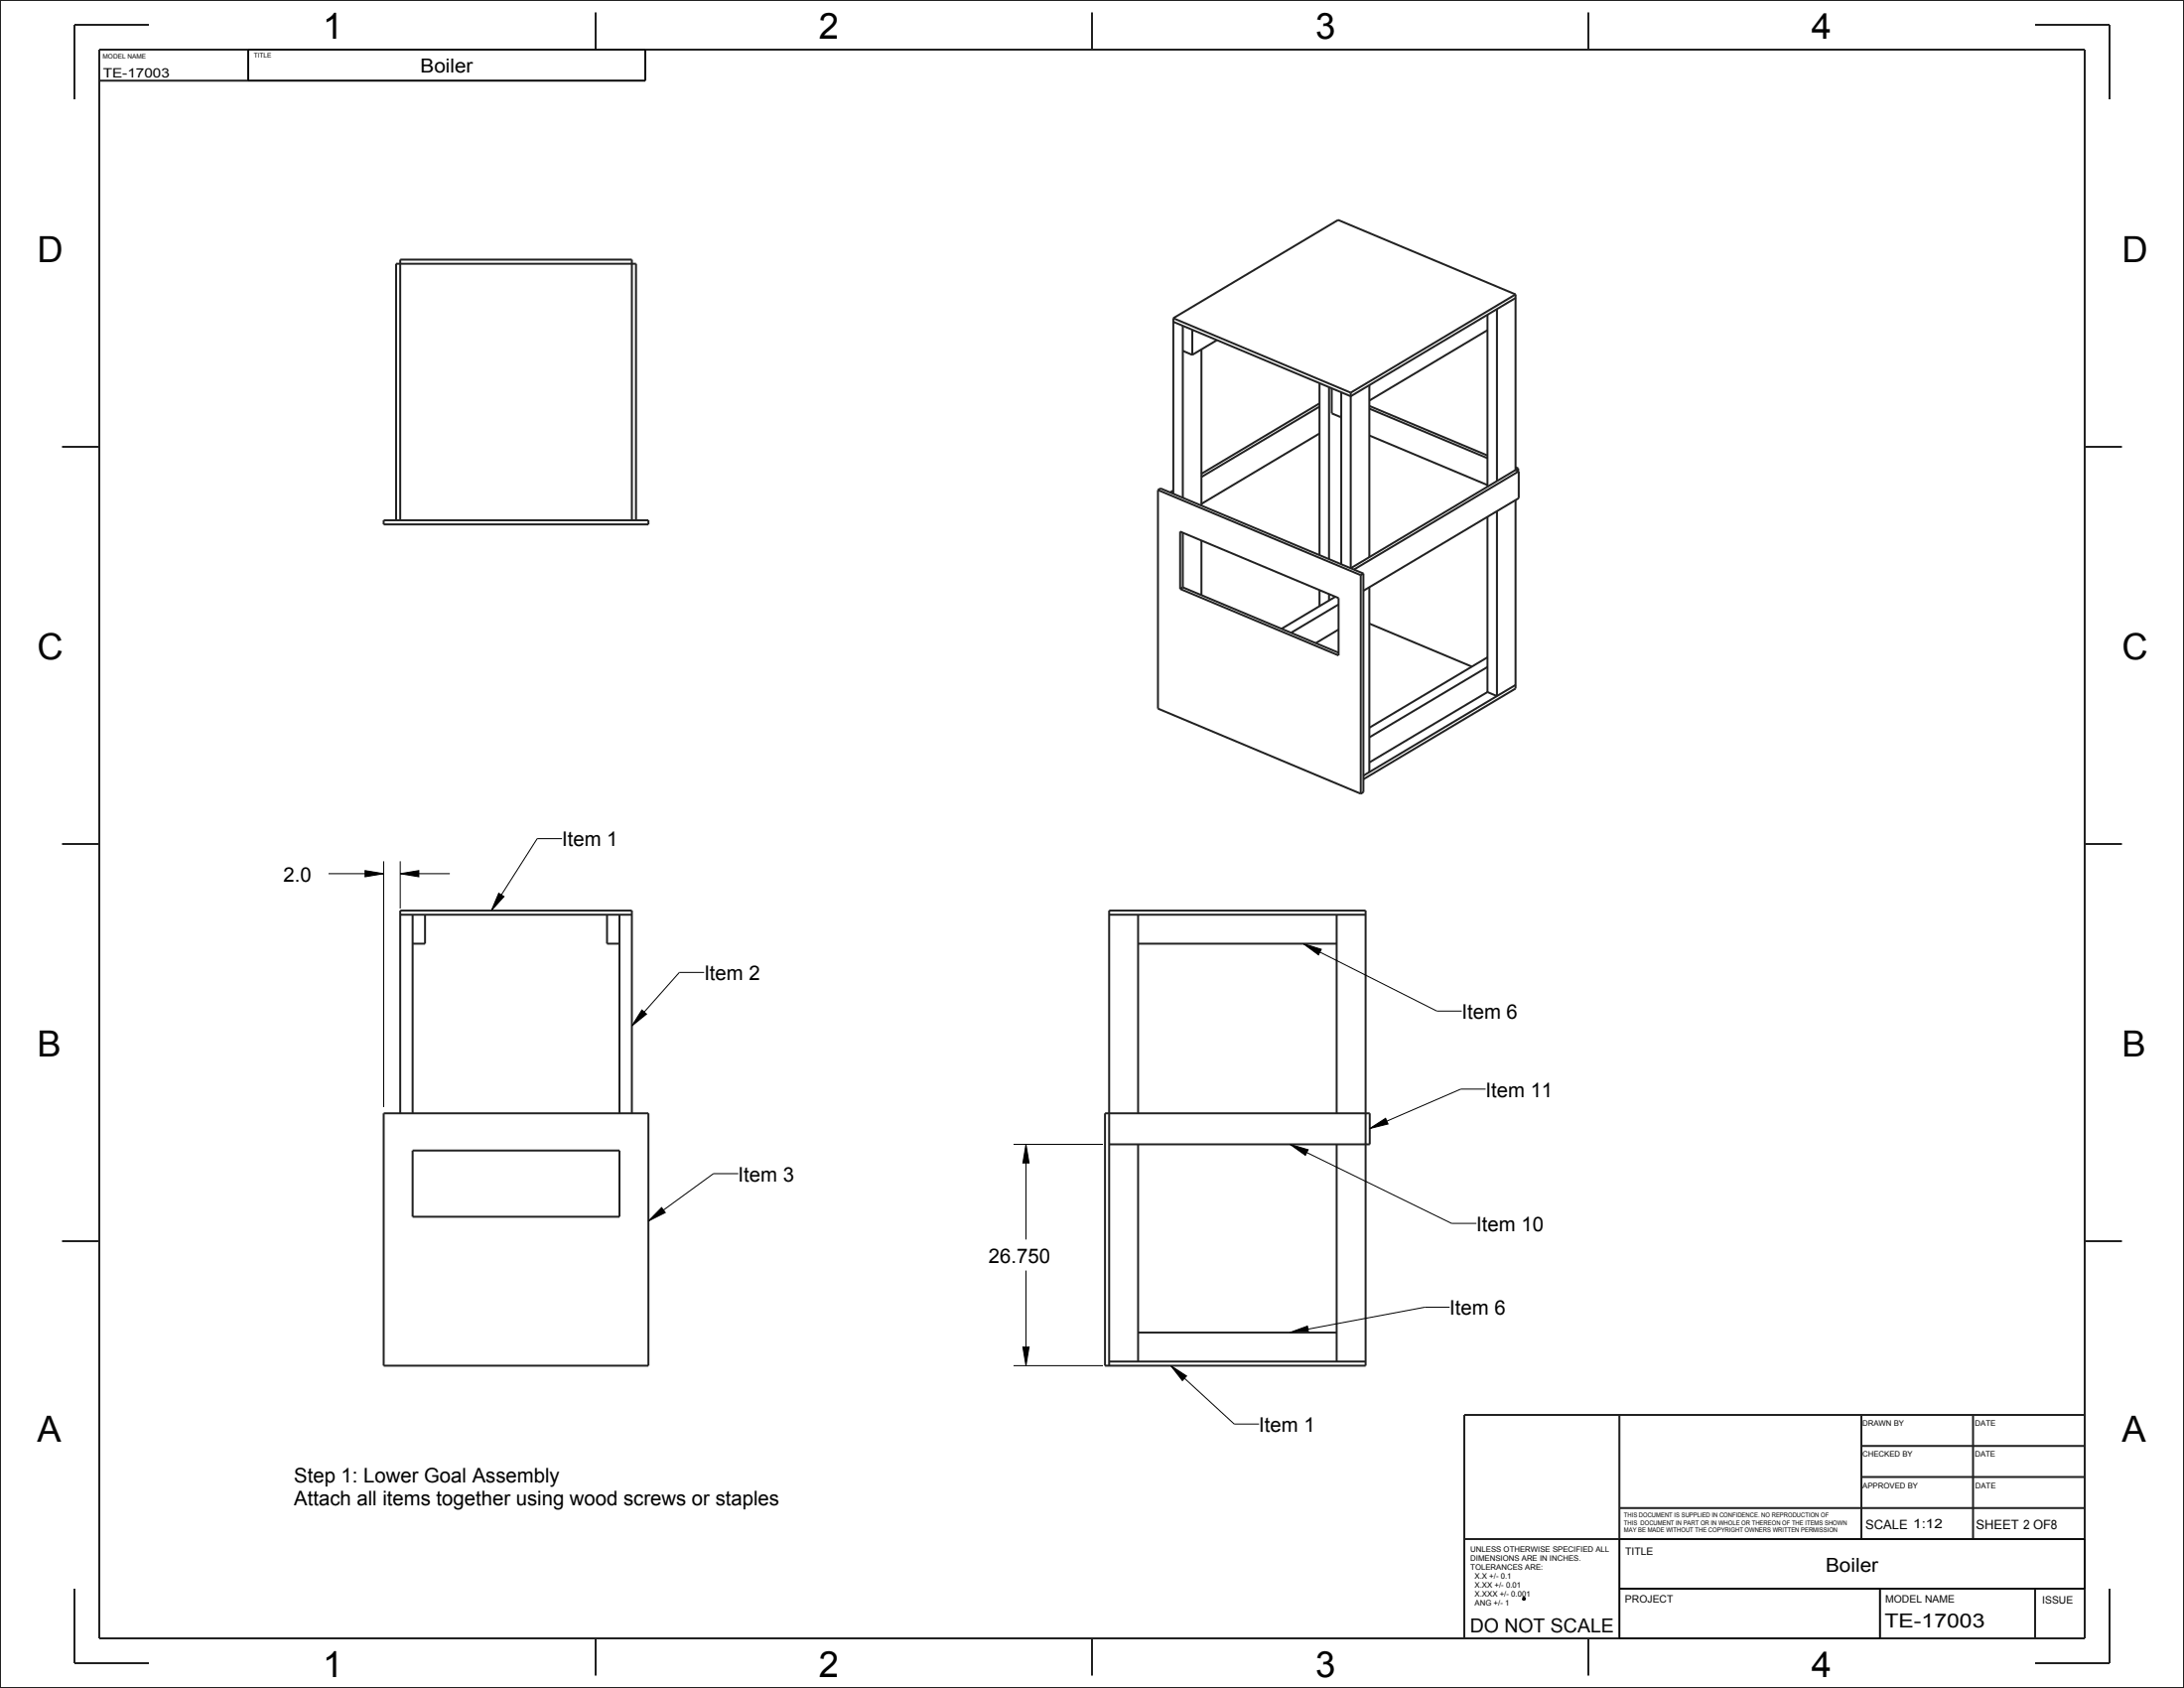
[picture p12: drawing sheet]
<svg xmlns="http://www.w3.org/2000/svg" width="559mm" height="432mm" viewBox="0 0 559 432" stroke-linecap="round" stroke-linejoin="round" font-family="sans-serif">
<path d="M389.6 408.8l.4-.1 .2 .4-.4 .1z" fill="none" stroke="#060606" stroke-width=".51"/>
<path d="M93.4 222.7l4.8 .8-4.8 .8zM102.4 223.5l4.8-.8v1.6zM127.6 228.5l1.3 .8-3.2 3.6zM333.5 241.4l4.6 1.4-.8 1.5zM164.2 258.4l1.2 1-3.7 3zM262.5 292.7l.8 4.8h-1.6zM330.1 292.7l4.6 1.4-.7 1.4zM350.5 288.7l4-2.6 .6 1.4zM169.3 308.9l.9 1.3-4.3 2.1zM261.7 344.6h1.6l-.8 4.8zM299.6 349.4l4 2.6-1.1 1.2zM330 340.9l4.5-1.7 .3 1.6z" fill="#000"/>
<g fill="none" stroke="#000" stroke-width=".25">
<path d="M63.5 12.7h101.6v7.9h-101.6zM143.8 214.5h-6.4l-11.7 18.4M84 223.5h14.2M93.4 222.7l4.8 .8-4.8 .8zM98.2 220.3v62.9M102.4 223.5l4.8-.8v1.6zM102.4 220.3v12.1M102.4 223.5h12.7M127.6 228.5l1.3 .8-3.2 3.6zM164.2 258.4l1.2 1-3.7 3zM180.2 248.8h-6.4l-12.1 13.6M333.5 241.4l4.6 1.4-.8 1.5z"/>
<path d="M333.5 241.4l34.1 17.2h6.4M380.1 278.6h-6.3l-23.3 10.1M259.3 292.7h22.9M262.5 292.7l.8 4.8h-1.6zM262.5 292.7v24.4M330.1 292.7l4.6 1.4-.7 1.4zM330.1 292.7l41.3 20.2h6.4M350.5 288.7l4-2.6 .6 1.4zM169.3 308.9l.9 1.3-4.3 2.1zM188.9 300.2h-6.4l-16.6 12.1M262.5 325v24.4M370.9 334.4h-6.3l-34.6 6.5"/>
<path d="M259.3 349.4h22.9M261.7 344.6h1.6l-.8 4.8zM299.6 349.4l4 2.6-1.1 1.2zM299.6 349.4l16.2 14.9h6.3M330 340.9l4.5-1.7 .3 1.6zM414.3 406.4h119.1v-12.7h-119.1v25.4h66.7v-12.7"/>
</g>
<g fill="none" stroke="#222" stroke-width=".51">
<path d="M0 0h558.8v431.8h-558.8zM25.4 12.7h508v406.4h-508zM38.1 6.3h-19.1v19.1M63.5 12.7v7.9M152.4 3.2v9.5M165.1 12.7v7.9h-139.7M279.4 3.2v9.5M406.4 3.2v9.5M520.7 6.3h19.1v19.1M383 79.1v44M387.8 75.3l-45.4-19-42.2 25.1M387.8 75.3v44.9l.8 .4"/>
<path d="M387.8 76.2l-42.2 25.2-45.4-19.1M387.8 75.3l-42.2 25.1M300.2 81.4v44.9M300.2 81.4l45.4 19M302.6 83.3v44M302.6 89.8l2.5 1M305.1 84.4v6.4M307.4 89.4v39.9M311.4 87l-6.3 3.8M337.6 98v44M340 99v44M340.7 99.3v6.4l2.5 1.1"/>
<path d="M350.4 98.5v44M380.6 84.5l-30.2 18M380.6 80.5v44M15.9 114.3h9.5M337.6 103.2l-30.2 18M337.6 104l-30.2 18M337.6 110.9l-30.2 18M343.2 100.3v44M345.6 100.4v45l42.9-25.6M350.4 111.4l30.2 12.7M350.4 104.5l30.2 12.7M350.4 103.8l30.2 12.7"/>
<path d="M387.8 119.5l.7 .3M388.5 119.8v.7M533.4 114.3h9.5M98.2 133.1h67.7v1h-67.7zM101.3 133.1v-65.6h61.4v65.6M102.4 133.1v-66.7h59.3v66.7M296.3 125.4v55.9l51.9 21.7M296.3 125.4l51.9 21.7M296.3 125.4l.7-.5 51.8 21.8M300.2 125.5l-.8 .5M302 136l40.5 17v14.7l-40.5-17.1zM302.6 136.3v13.9"/>
<path d="M307.4 138.3v13.9M380.6 132.2v44.8M383 130.8v47.3l-2.4-1.1M387.8 127.9v48.2l-39 23.2M388.6 120.6v6.8l-39.8 23.7M388.6 120.6l-42.2 25.1M302.6 150.2l39.9 16.8M302.6 150.2l-.6 .4M337.6 150.9v4.2M340 152v1.6M341.7 152.6l-13.8 8.2M342.5 154.6l-12.2 7.3"/>
<path d="M348.2 147.1v55.9M348.8 146.7v55.9l-.6 .4M348.8 146.7l-.6 .4M350.4 159.5l26.2 11M350.4 150.2v47.3M342.5 161l-5.8 3.5M380.6 168.1l-30.2 18.1M380.6 170.6l-30.2 18M380.6 177l-30.2 18M387.8 175.2l-39 23.2M15.9 215.9h9.5M533.4 215.9h9.5"/>
<path d="M102.4 234h59.3M105.6 234v50.8M108.8 234v7.4h-3.2M155.3 234v7.4h3.2M158.5 234v50.8M283.8 234h65.6M291.2 234v50.8M342 234v50.8M291.2 241.4h50.8M98.2 284.8h67.7v64.6h-67.7zM102.4 284.8v-51.9h59.3v51.9M105.6 294.3h52.9v17h-52.9z"/>
<path d="M283.8 292.7h66.7v-7.9h-67.8v64.6h66.7v-116.5h-65.6v116.5M291.2 292.7v55.6M342 292.7v55.6M15.9 317.5h9.5M533.4 317.5h9.5M283.8 348.3h65.6M291.2 340.9h50.8M414.3 361.9v57.2M476.3 377.8h57.1M476.3 369.9h57.1M476.3 361.9v31.8M504.8 361.9v31.8"/>
<path d="M533.4 361.9h-158.7v57.2M374.7 393.7h158.7M414.3 385.8h119.1M19 406.4v19h19.1M152.4 419.1v9.5M279.4 419.1v9.5M406.4 419.1v9.5M414.3 406.4h119.1M481 406.4v12.7M520.7 406.4v12.7M539.8 406.4v19h-19.1"/>
</g>
<g font-size="9.2">
<text x="82.5" y="9.9">1</text>
<text x="209.5" y="9.9">2</text>
<text x="336.5" y="9.9">3</text>
<text x="463.5" y="9.9">4</text>
<text x="82.5" y="429">1</text>
<text x="209.5" y="429">2</text>
<text x="336.5" y="429">3</text>
<text x="463.5" y="429">4</text>
</g>
<g font-size="9.2" fill="#060606">
<text x="9.5" y="67.1">D</text>
<text x="542.9" y="67.1">D</text>
<text x="9.5" y="168.7">C</text>
<text x="542.9" y="168.7">C</text>
<text x="9.5" y="270.3">B</text>
<text x="542.9" y="270.3">B</text>
<text x="9.5" y="368.7">A</text>
<text x="542.9" y="368.7">A</text>
</g>
<g font-size="5.2">
<text x="143.8" y="216.5">Item 1</text>
<text x="72.5" y="225.5">2.0</text>
<text x="180.2" y="250.7">Item 2</text>
<text x="374" y="260.6">Item 6</text>
<text x="380.1" y="280.6">Item 11</text>
<text x="188.9" y="302.2">Item 3</text>
<text x="377.8" y="314.9">Item 10</text>
<text x="253" y="323">26.750</text>
<text x="370.9" y="336.4">Item 6</text>
<text x="322.1" y="366.3">Item 1</text>
<text x="75.2" y="379.1">Step 1: Lower Goal Assembly</text>
<text x="75.2" y="385.1">Attach all items together using wood screws or staples</text>
</g>
<g font-size="5">
<text x="107.6" y="18.6">Boiler</text>
<text x="467.1" y="402">Boiler</text>
</g>
<g font-size="5" fill="#060606">
<text x="376.1" y="417.6">DO NOT SCALE</text>
<text x="482.2" y="416.2">TE-17003</text>
</g>
<g font-size="3.3" fill="#060606">
<text x="26.3" y="19.8">TE-17003</text>
<text x="477.3" y="391">SCALE 1:12</text>
<text x="505.6" y="391.1">SHEET 2 OF8</text>
</g>
<g font-size="2.6" fill="#060606">
<text x="415.9" y="397.9">TITLE</text>
<text x="415.8" y="410.1">PROJECT</text>
<text x="482.4" y="410">MODEL NAME</text>
<text x="522.5" y="410.1">ISSUE</text>
</g>
<g font-size="2" fill="#060606">
<text x="476.5" y="364.7">DRAWN BY</text>
<text x="505.4" y="364.7">DATE</text>
<text x="476.5" y="372.5">CHECKED BY</text>
<text x="505.3" y="372.5">DATE</text>
<text x="476.6" y="380.8">APPROVED BY</text>
<text x="505.4" y="380.8">DATE</text>
<text x="376.2" y="396.9">UNLESS OTHERWISE SPECIFIED ALL</text>
<text x="376.2" y="399.2">DIMENSIONS ARE IN INCHES.</text>
<text x="376.2" y="401.5">TOLERANCES ARE:</text>
<text x="377.3" y="403.7">X.X +/- 0.1</text>
<text x="377.3" y="406">X.XX +/- 0.01</text>
<text x="377.3" y="408.3">X.XXX +/- 0.001</text>
<text x="377.3" y="410.6">ANG +/- 1</text>
</g>
<g font-size="1.7" fill="#060606">
<text x="26.3" y="14.9">MODEL NAME</text>
<text x="65" y="14.8">TITLE</text>
<text x="415.5" y="388.1">THIS DOCUMENT IS SUPPLIED IN CONFIDENCE. NO REPRODUCTION OF</text>
<text x="415.5" y="390">THIS DOCUMENT IN PART OR IN WHOLE OR THEREON OF THE ITEMS SHOWN</text>
<text x="415.5" y="391.9">MAY BE MADE WITHOUT THE COPYRIGHT OWNERS WRITTEN PERMISSION</text>
</g>
</svg>
